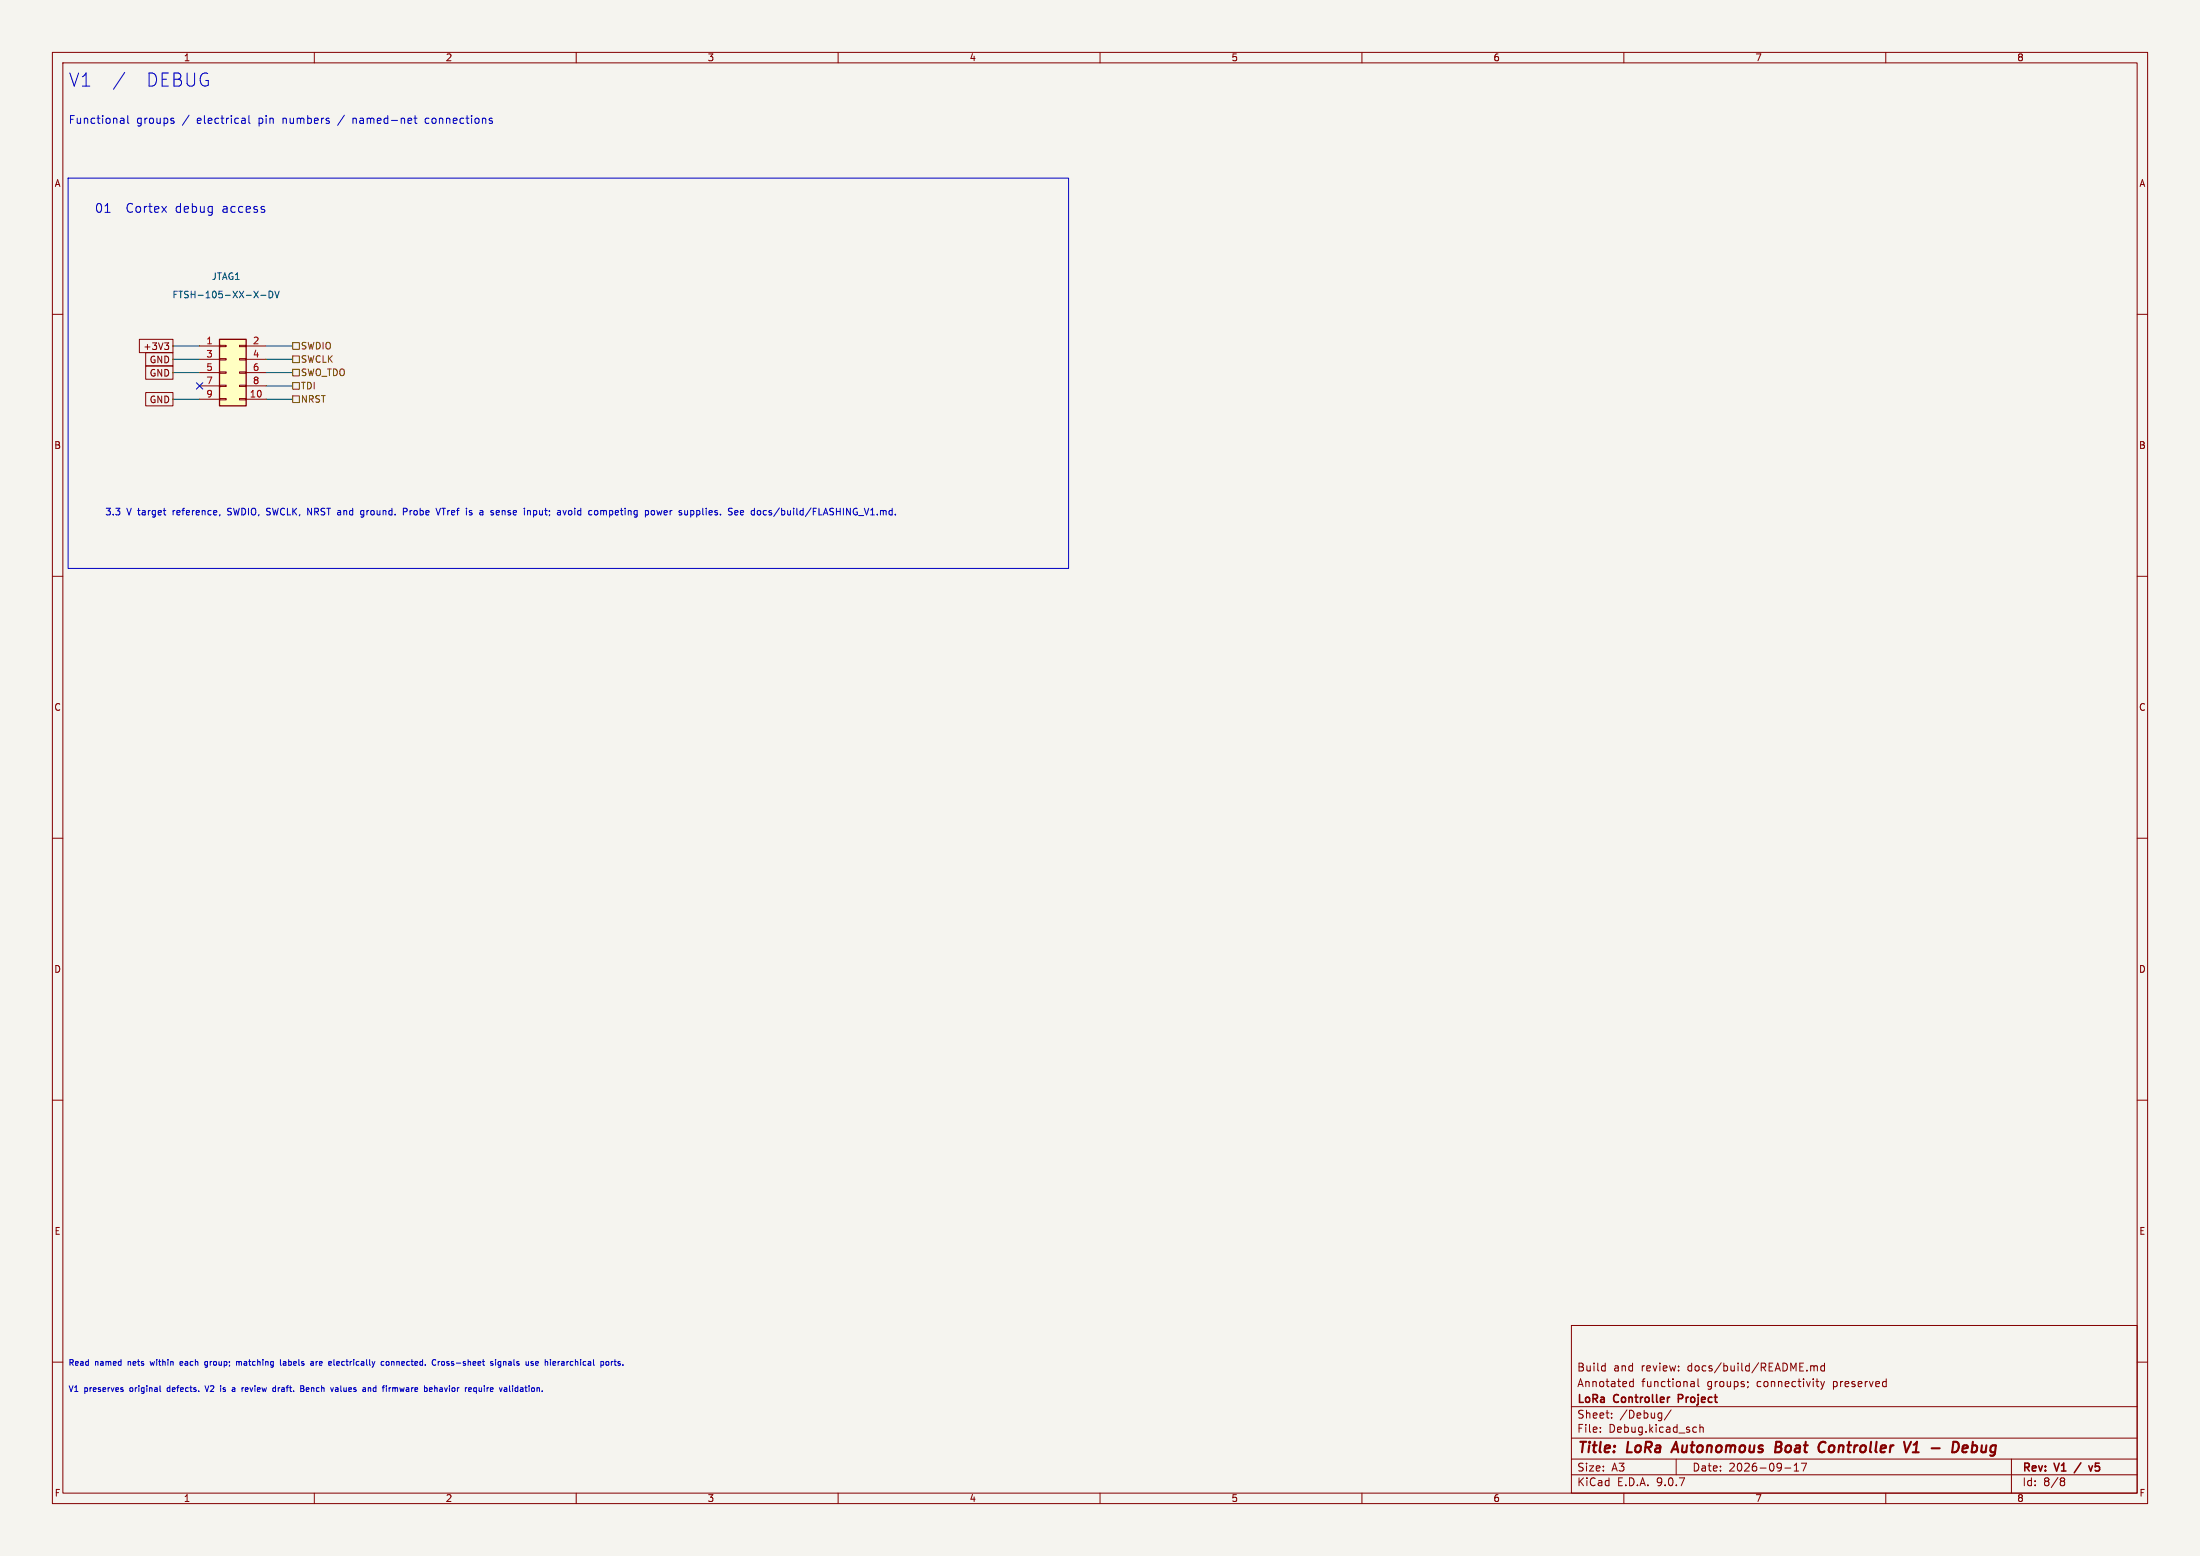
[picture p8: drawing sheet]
<svg xmlns="http://www.w3.org/2000/svg" width="420mm" height="297mm" viewBox="0 0 420 297" stroke-linecap="round" stroke-linejoin="round" font-family="sans-serif">
<path d="M0 0h420v297h-420z" fill="#f5f4ef" stroke="#f5f4ef" stroke-width=".19"/>
<g fill="none" stroke="#840000" stroke-width=".19">
<path d="M10 10h400v277h-400zM12 12h396v273h-396zM60 10v2M110 10v2M160 10v2M210 10v2M260 10v2M310 10v2M360 10v2M10 60h2M408 60h2M10 110h2"/>
<path d="M408 110h2M10 160h2M408 160h2M10 210h2M408 210h2M300 253h108v32h-108zM10 260h2M300 278.5h108M300 274.5h108M300 268.5h108M305.5 273.2v.2M305.5 272.5v.1"/>
<path d="M306 260.7l.4 .1M306.4 260.2v1.5M306.4 261.6l-.4 .1M307.7 270.5v.2M307.7 269.8v.1M311.1 264.4l.3 .3 .4-.1M311.8 263.2v1.5M311.8 263.8l-.4-.1-.3 .3M319 269.1l-1.3 1.9M320 278.5v3M322.8 264.6h.6M322.8 263.8h.6v.9"/>
<path d="M323.4 264l-.6 .2M323.4 272.4l.5 .1M323.9 273.3l-.5 .1M324.2 263.2v1.3l.2 .2M324.5 272.5l.2-.1 .4 .1 .1 .9M324.5 271.9v1.5M333.7 263.8v.1M333.7 264.6l-.1 .3M342.5 279.7l.4-.4v1.5M343.9 279.3h1l-.7 1.5M345.7 260.8l.4-.1 .2 .2M345.7 260.7v1"/>
<path d="M346.3 260.9l.2-.2 .4 .1v.9M346.3 260.9v.8M346.7 263.7h.5M347.1 264.7h.1M347.6 263.7l.3 1M347.9 264.7l-.3 .5M348.3 263.7l-.4 1M348.3 260.8l-.4-.1-.3 .3 .1 .6h.6M348.3 260.2v1.5M384 278.5v6.5M408 260h2M60 285v2"/>
<path d="M110 285v2M160 285v2M210 285v2M260 285v2M300 281.5h108M310 285v2M340.7 280.2h1.2M342.5 280.8h.9M360 285v2M393.6 282.1l.4 .1 .2 .2-.3 .3M393.6 282.7h.3M393.9 282.7l.2 .2 .1 .4-.2 .2-.4 .1"/>
</g>
<path d="M320.4 267h.6M321 266.2h-.6v1.5M397.3 279.2l-1.3 1.9M398.8 279.8l.3 1 .4-1" fill="none" stroke="#840000" stroke-width=".3"/>
<g fill="none" stroke="#840000" stroke-width=".4">
<path d="M320 275.2l-1 2M339 276.2h.7M339.7 276.2l.2 .1M339.8 275.2h-.7l-.2 2 .9-.1M339.9 276.1l-.2 .1M347.7 275.3a.67 .67 0 0 1 .8 .1M348.3 277l-.4 .2M364.8 275.2l-.9 2M365.1 277.2h1.2M365.3 275.8l.7-.6-.3 2M368.8 276.4h1.5M374 276.1a.72 .72 0 0 0-.6-.9h-.5l-.2 2"/>
<path d="M374.7 277.1h.7M374.7 276.2l.3-.3h.4l.3 .3-.1 .1-.9 .2M376.4 277.1l.6 .1M376.6 275.2l-.2 2M377.1 275.9l-.6 .1"/>
</g>
<path d="M41.9 64.8h5.1v12.7h-5.1z" fill="#ffffc2"/>
<path d="M41.9 64.8h5.1v12.7h-5.1z" fill="none" stroke="#840000" stroke-width=".25"/>
<g fill="none" stroke="#840000" stroke-width=".19">
<path d="M26.6 64.8h6.4v2.5h-6.4zM27.8 74.9h5.2v2.6h-5.2zM27.8 67.3h5.2v2.6h-5.2zM27.8 69.8h5.2v2.6h-5.2zM31.4 65.4h.8l-.4 .5M32 65.9l.2 .3v.3l-.2 .2M38.1 66h3.8M38.1 68.6h3.8M38.1 71.1h3.8M38.1 73.7h3.8M38.1 76.2h3.8M41.9 65.9h1.3v.3h-1.3z"/>
<path d="M41.9 68.5h1.3v.2h-1.3zM41.9 71h1.3v.2h-1.3zM41.9 73.5h1.3v.3h-1.3zM41.9 76.1h1.3v.2h-1.3zM45.7 65.9h1.3v.3h-1.3zM45.7 68.5h1.3v.2h-1.3zM45.7 71h1.3v.2h-1.3zM45.7 73.5h1.3v.3h-1.3zM45.7 76.1h1.3v.2h-1.3zM47 66h3.8M47 68.6h3.8M47 71.1h3.8"/>
<path d="M47 73.7h3.8M47 76.2h3.8"/>
</g>
<path d="M49.8 56.4h1M51.4 55.6a.64 .64 0 0 1 .7 .6 .64 .64 0 0 1-.7 .6zM52.5 55.6l.4 1.2 .4-1.2" fill="none" stroke="#006464" stroke-width=".19"/>
<path d="M55.9 65.4h1.2v1.3h-1.2zM55.9 67.9h1.2v1.3h-1.2zM55.9 70.5h1.2v1.3h-1.2zM55.9 73h1.2v1.3h-1.2zM55.9 75.6h1.2v1.2h-1.2z" fill="none" stroke="#725600" stroke-width=".19"/>
<path d="M33 66h5.1M33 71.1h5.1M33 76.2h5.1M33 68.6h5.1M50.8 66h5.1M50.8 71.1h5.1M50.8 76.2h5.1M50.8 68.6h5.1M50.8 73.7h5.1" fill="none" stroke="#009600" stroke-width=".19"/>
<path d="M37.5 73.1l1.2 1.2M38.7 73.1l-1.2 1.2" fill="none" stroke="#000084" stroke-width=".19"/>
<g fill="none" stroke="#0000c2" stroke-width=".19">
<path d="M23.8 13.8l-2.1 3.2M13 34h191v74.5h-191zM23.2 22.6h.3l.2 .2v.8M23.7 23.5l-.5 .1M23.7 22.9l-.5 .1M24.4 22.1v1.2l.2 .3M33 23.1l.2 .2-.2 .3M33 22.6h.2M46.3 22.6h.3l.2 .2v.8M46.8 23.5l-.5 .1M46.8 22.9l-.5 .1M47.5 22.1v1.2l.2 .3"/>
<path d="M67.4 22.6v1M67.5 22.6l-.1 .1M79 22.6h.6M79.2 22.1v1.2l.4 .3M81.5 22.6l-.3 .2v.5l.3 .3M93.8 23.1l.2 .2-.2 .3M93.8 22.6h.2M20 40.5h1M31.2 97.4h.5M31.5 98.3h.2M42 98.2l-.1 .3M69 97.5h.4"/>
<path d="M69 98.2h.4M69.4 97.4v1.1l-.2 .2-.3-.1M77 97.7l.6-.1 .1-.2v-.3l-.7-.1v1.3M84.1 97l-.4 1.3M84.3 97h.8M89.9 97.9l.2 .1-.2 .3M89.9 97.4l.2 .1M95.2 97.4l.1 .3-.6 .2M95.3 98.2l-.1 .1M101.9 98.2l.3 .1M101.9 97.4v1.3M102.2 97.4l-.3 .1"/>
<path d="M107.5 97.4l.3 .9 .3-.9M108.6 97.6v.6M113.7 97.4l.3 .1 .1 .2v.5l-.4 .1M114.7 97.4v.9M114.9 97.4l-.2 .2M124.4 97.6l.1-.2 .4 .2 .1 .4-.2 .2-.3 .1-.1-.1zM125.4 97.4l.2 .9 .3-.6M131.9 97.5l.3-.1 .2 .2M131.9 97.4v1.3M132.4 98.2l-.2 .1-.3-.1M140.3 97.5l.4-.1 .2 .3-.6 .2M140.3 98.2h.5"/>
<path d="M141.4 97.9l.6-.2-.1-.2-.4-.1-.1 .2v.6h.5M146.2 97.4l.1 .1M146.3 98.2l-.1 .1M34.7 259.9l-.3 .1v.6h.3M39.5 259.9l-.4 .2v.4l.4 .1M45.2 260l.3-.1 .1 .1M45.2 259.9v.7M45.8 259.9l-.2 .1M53.5 259.5v1l.2 .1M54.4 259.9h-.3M59.4 259.9h.4v.7M60.3 259.9v.7"/>
<path d="M60.5 259.9l-.2 .2M63.8 259.5v1l.1 .1M73.3 259.9h-.3l-.2 .2 .1 .5h.4M73.8 259.9h.3l.2 .2v.3l-.2 .2-.4-.2zM82.7 259.6h.5M83.7 259.9v.7M84 259.9l-.3 .2M84.3 260v.5M94.1 259.9h-.3l-.1 .1v.2l.4 .1v.3h-.4M94.6 259.5v.1M94.6 259.9v.7M95.6 259.9h-.3l-.2 .2 .1 .5h.4"/>
<path d="M95.6 259.9v.9l-.2 .2-.3-.1M101.4 259.9h.4M102.7 259.9h-.3l-.1 .1v.6h.4M106.5 259.9v.7M106.7 259.9l-.2 .2M115.8 259.9h.2l.2 .2v.3l-.2 .2-.3-.2zM116.7 259.9v.7M117 259.9l-.3 .2M117.2 259.9h.5M117.4 259.5v1l.1 .1M23.2 265.2l.3 .1v.2l-.3 .1M23.2 264.9h.3"/>
<path d="M30.5 264.5v1l.2 .1M34.9 260.1l-.5 .1M39.1 260.9h.4M39.1 264.5l.4 1.1M44.5 264.9l.3 .1v.6M44.8 265.6h-.3M44.8 265.1l-.3 .1M45.6 260v.6M47.2 264.9l-.4 .1 .1 .6h.3M47.4 265.1l-.6 .1M52.3 264.9h.3M52.6 265.6h-.3"/>
<path d="M52.6 264.5v1.1M53.1 264.9v.7M53.2 264.9l-.1 .2M54.5 260.2l-.4 .1v.3h.4M57.4 264.5l.5 .1 .1 .2-.2 .2M57.4 265h.4M57.8 265l.2 .2v.3l-.6 .1M58.8 264.9l-.3 .1v.6h.3M59 265.1l-.5 .1M59.3 260.5l.2 .1h.3M59.8 260.1l-.5 .2M64.1 264.9h.4v.7"/>
<path d="M64.5 265.1l-.5 .2 .2 .3h.3M70.3 265l.4-.1 .1 .7M70.3 264.9v.7M74.5 264.9h.1M75 264.9v.7M75.1 264.9l-.1 .1M82 265.2l.5-.1v-.2h-.4l-.1 .1v.6h.5M83 264.5v1.1M83.2 260.5l-.5 .1M83.4 264.9l-.4 .1M90.9 264.9h-.3l-.2 .2 .1 .5h.4M90.9 264.9v1.1"/>
<path d="M97.3 264.5v1l.1 .1M97.9 264.5v.1M97.9 264.9v.7M101.4 260.2l.4 .1v.2l-.1 .1h-.3M102.8 260.1l-.5 .1"/>
</g>
<g font-size="3.5" fill="#0000c2">
<text x="13" y="16.7">V1</text>
<text x="27.6" y="16.7">DEBUG</text>
</g>
<g font-size="2.8" fill="#840000">
<text x="301" y="277.9">Title:</text>
<text x="310.6" y="277.9">LoRa</text>
<text x="320.2" y="277.9">Autonomous</text>
<text x="340.5" y="277.9">Boat</text>
<text x="349.6" y="277.9">Controller</text>
<text x="372.7" y="277.9">-</text>
<text x="377.5" y="277.9">Debug</text>
</g>
<g font-size="2.4" fill="#0000c2">
<text x="18" y="40.7">01</text>
<text x="24.1" y="40.7">Cortex</text>
<text x="33.6" y="40.7">debug</text>
<text x="42.6" y="40.7">access</text>
</g>
<g font-size="2.1" fill="#0000c2">
<text x="13" y="23.7">Functional</text>
<text x="26" y="23.7">groups</text>
<text x="34.9" y="23.7">/</text>
<text x="37.8" y="23.7">electrical</text>
<text x="49.6" y="23.7">pin</text>
<text x="54.4" y="23.7">numbers</text>
<text x="65.2" y="23.7">/</text>
<text x="68" y="23.7">named-net</text>
<text x="82" y="23.7">connections</text>
</g>
<g font-size="2.1" fill="#840000">
<text x="301" y="262">Build</text>
<text x="308" y="262">and</text>
<text x="313.4" y="262">review:</text>
<text x="322.3" y="262">docs/build/README.md</text>
<text x="301" y="268.2">LoRa</text>
<text x="301" y="265">Annotated</text>
<text x="308.2" y="268.2">Controller</text>
<text x="313.4" y="265">functional</text>
<text x="321" y="268.2">Project</text>
<text x="325.9" y="265">groups;</text>
<text x="335.5" y="265">connectivity</text>
<text x="350.2" y="265">preserved</text>
<text x="301" y="273.7">File:</text>
<text x="301" y="271">Sheet:</text>
<text x="307.1" y="273.7">Debug.kicad_sch</text>
<text x="309.2" y="271">/Debug/</text>
<text x="301" y="281.1">Size:</text>
<text x="307.6" y="281.1">A3</text>
<text x="323" y="281.1">Date:</text>
<text x="330" y="281.1">2026-09-17</text>
<text x="386" y="281.3">Rev:</text>
<text x="392.4" y="281.3">V1</text>
<text x="400.1" y="281.3">v5</text>
<text x="301" y="283.9">KiCad</text>
<text x="308.7" y="283.9">E.D.A.</text>
<text x="316.3" y="283.9">9.0.7</text>
<text x="386" y="283.9">Id:</text>
<text x="390.1" y="283.9">8/8</text>
</g>
<g font-size="1.8" fill="#840000">
<text x="35" y="11.9">1</text>
<text x="85" y="11.9">2</text>
<text x="135" y="11.9">3</text>
<text x="185" y="11.9">4</text>
<text x="235" y="11.9">5</text>
<text x="285" y="11.9">6</text>
<text x="335" y="11.9">7</text>
<text x="385" y="11.9">8</text>
<text x="10.3" y="35.9">A</text>
<text x="408.3" y="35.9">A</text>
<text x="27.3" y="67">+3V3</text>
<text x="28.5" y="69.5">GND</text>
<text x="28.5" y="77.2">GND</text>
<text x="28.5" y="72.1">GND</text>
<text x="10.3" y="85.9">B</text>
<text x="408.2" y="85.9">B</text>
<text x="10.3" y="135.9">C</text>
<text x="408.2" y="135.9">C</text>
<text x="10.3" y="185.9">D</text>
<text x="408.2" y="185.9">D</text>
<text x="10.3" y="235.9">E</text>
<text x="408.3" y="235.9">E</text>
<text x="10.3" y="285.9">F</text>
<text x="35" y="286.9">1</text>
<text x="85" y="286.9">2</text>
<text x="135" y="286.9">3</text>
<text x="185" y="286.9">4</text>
<text x="235" y="286.9">5</text>
<text x="285" y="286.9">6</text>
<text x="335" y="286.9">7</text>
<text x="385" y="286.9">8</text>
<text x="408.3" y="285.9">F</text>
</g>
<g font-size="1.8" fill="#006464">
<text x="40.3" y="53.6">JTAG1</text>
<text x="32.8" y="57.1">FTSH-105-XX-X-DV</text>
</g>
<g font-size="1.8" fill="#a90000">
<text x="39.3" y="65.8">1</text>
<text x="48.2" y="65.8">2</text>
<text x="39.3" y="68.3">3</text>
<text x="39.3" y="70.9">5</text>
<text x="48.2" y="68.3">4</text>
<text x="48.2" y="70.9">6</text>
<text x="39.3" y="73.4">7</text>
<text x="39.3" y="75.9">9</text>
<text x="47.6" y="75.9">10</text>
<text x="48.2" y="73.4">8</text>
</g>
<g font-size="1.8" fill="#725600">
<text x="57.3" y="66.9">SWDIO</text>
<text x="57.3" y="69.4">SWCLK</text>
<text x="57.3" y="72">SWO_TDO</text>
<text x="57.3" y="74.5">TDI</text>
<text x="57.3" y="77.1">NRST</text>
</g>
<g font-size="1.8" fill="#0000c2">
<text x="20" y="98.4">3.3</text>
<text x="24.2" y="98.4">V target</text>
<text x="33.2" y="98.4">reference,</text>
<text x="43.9" y="98.4">SWDIO, SWCLK, NRST and</text>
<text x="70.1" y="98.4">ground.</text>
<text x="78.4" y="98.4">Probe</text>
<text x="85" y="98.4">VTref</text>
<text x="90.9" y="98.4">is</text>
<text x="93.7" y="98.4">a</text>
<text x="96" y="98.4">sense</text>
<text x="102.6" y="98.4">input;</text>
<text x="109.1" y="98.4">avoid</text>
<text x="115.3" y="98.4">competing</text>
<text x="126.3" y="98.4">power</text>
<text x="132.9" y="98.4">supplies.</text>
<text x="142.6" y="98.4">See</text>
<text x="147.1" y="98.4">docs/build/FLASHING_V1.md.</text>
</g>
<g font-size="1.5" fill="#0000c2">
<text x="13" y="260.7">Read</text>
<text x="18.1" y="260.7">named</text>
<text x="24.6" y="260.7">nets</text>
<text x="29.1" y="260.7">within</text>
<text x="35" y="260.7">each</text>
<text x="40" y="260.7">group;</text>
<text x="46.2" y="260.7">matching</text>
<text x="54.8" y="260.7">labels</text>
<text x="60.9" y="260.7">are</text>
<text x="64.6" y="260.7">electrically</text>
<text x="74.8" y="260.7">connected.</text>
<text x="84.8" y="260.7">Cross-sheet</text>
<text x="96.2" y="260.7">signals</text>
<text x="103.1" y="260.7">use</text>
<text x="107" y="260.7">hierarchical</text>
<text x="117.9" y="260.7">ports.</text>
<text x="13" y="265.7">V1</text>
<text x="16.1" y="265.7">preserves</text>
<text x="24.9" y="265.7">original</text>
<text x="32.3" y="265.7">defects.</text>
<text x="39.9" y="265.7">V2</text>
<text x="42.9" y="265.7">is</text>
<text x="45.4" y="265.7">a</text>
<text x="47.5" y="265.7">review</text>
<text x="53.7" y="265.7">draft.</text>
<text x="59.2" y="265.7">Bench</text>
<text x="65.2" y="265.7">values</text>
<text x="71.6" y="265.7">and</text>
<text x="75.6" y="265.7">firmware</text>
<text x="83.8" y="265.7">behavior</text>
<text x="91.8" y="265.7">require</text>
<text x="98.6" y="265.7">validation.</text>
</g>
</svg>
